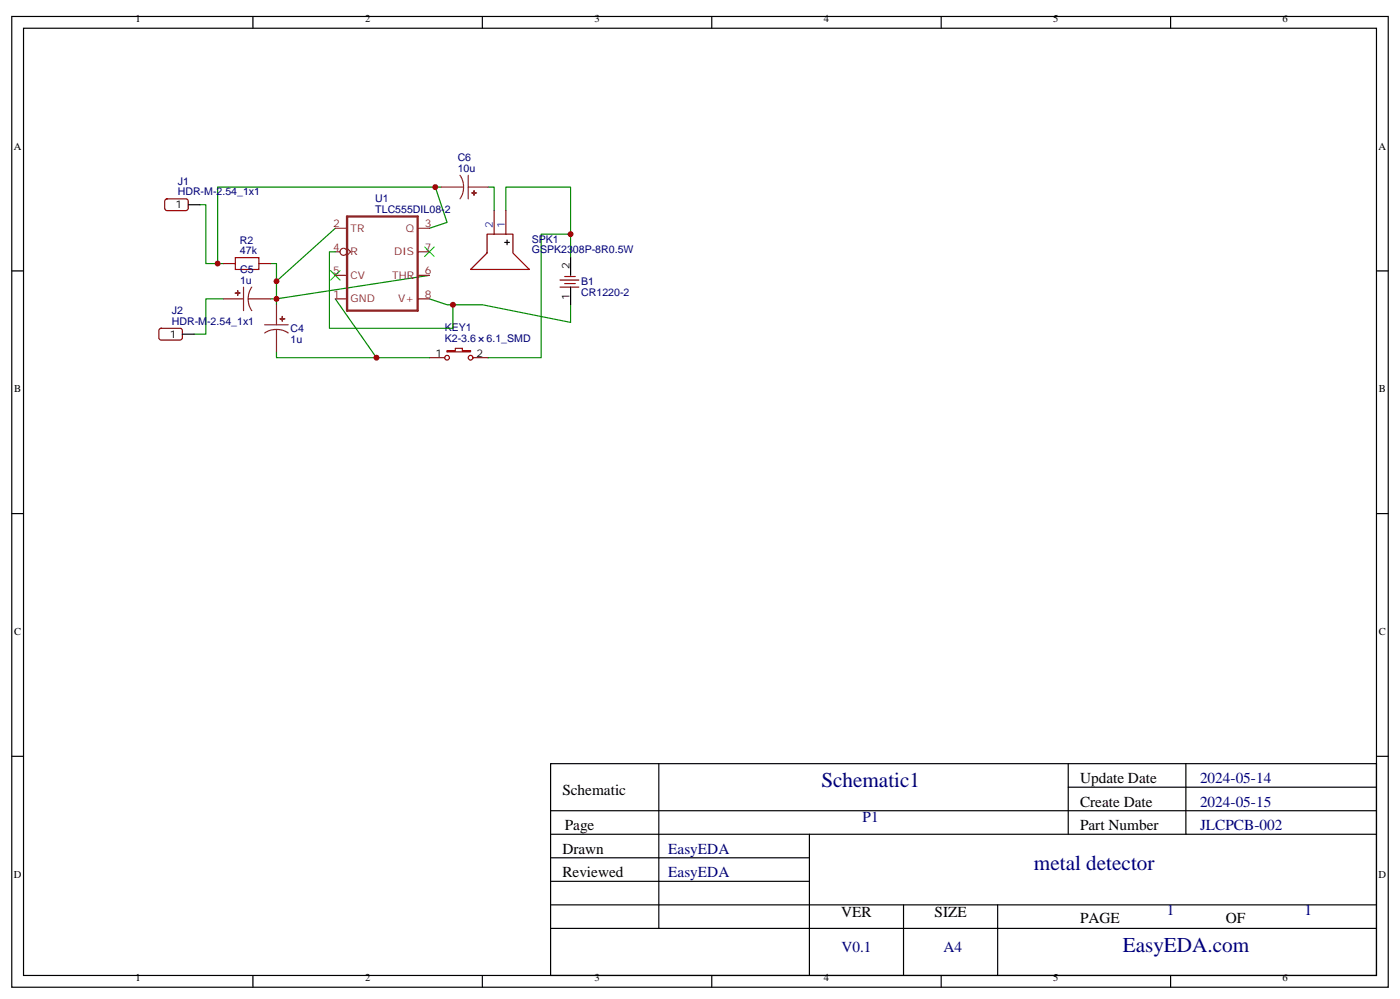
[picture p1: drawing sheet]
<svg xmlns="http://www.w3.org/2000/svg" width="420mm" height="300mm" viewBox="0 0 420 300" stroke-linecap="round" stroke-linejoin="round" font-family="sans-serif">
<g fill="none" stroke="#000" stroke-width=".35">
<path d="M3.5 4.9h412.8v291.1h-412.8zM7.1 8.5h405.6v284h-405.6zM75.8 4.9v3.6M144.6 4.9v3.6M213.4 4.9v3.6M282.2 4.9v3.6M351 4.9v3.6M56.4 61.4h3.6M151.3 72.7h1.5M152 72v1.4M171.1 77.3v5.3M3.5 81.2h3.6"/>
<path d="M171.1 86.1v5.3M412.7 81.2h3.6M54.7 100.2h3.5M3.5 154h3.6M412.7 154h3.6M3.5 226.7h3.6M165.1 229h247.6v63.5h-247.6zM197.6 229v49.3M320.3 229v21.1M320.3 236h92.4M355.6 229v21.1M412.7 226.7h3.6"/>
<path d="M165.1 257.2h77.6M165.1 250.1h247.6M165.1 243.1h247.6M242.7 250.1v42.4M165.1 278.3h247.6M165.1 271.3h247.6M165.1 264.2h77.6M270.9 271.3v21.2M299.2 271.3v21.2M75.8 292.5v3.5M144.6 292.5v3.5M213.4 292.5v3.5"/>
<path d="M282.2 292.5v3.5M351 292.5v3.5"/>
</g>
<path d="M127.4 74.1l2.8 2.8M130.2 74.1l-2.8 2.8M99.1 81.1l2.9 2.9M102 81.1l-2.9 2.9" fill="none" stroke="#0f0" stroke-width=".35"/>
<g fill="none" stroke="#008700" stroke-width=".35">
<path d="M130.5 56.1h-65.2v22.9h1.7M132.3 56.1h-1.8l3.6 10.6-5.3 1.7M146.4 56.1h1.8v7M60 61.4h1.7v17.6h3.6M100.5 68.4l-17.6 15.9v-5.3h-1.8M100.5 75.5h-1.7v22.9h37v-7M151.7 63.1v-7h19.4v14.1h-8.8v37h-15.9M171.1 70.2v7.1M67 89.6h-5.3v10.6h-3.5M82.9 84.3v7.1M100.5 89.6l12.4 17.6h-30v-1.7M128.8 89.6l5.3 1.8h10.5l26.5 5.3v-5.3"/>
<path d="M128.8 82.6l-45.9 7h-1.8M112.9 107.2h15.9"/>
</g>
<path d="M70.6 77.3h7v3.5h-7z" fill="none" stroke="#a10000" stroke-width=".35"/>
<g fill="none" stroke="#870000" stroke-width=".35">
<path d="M49.6 59.8l.5-.2 5.9 .1 .4 .6v2.4l-.7 .4h-5.9l-.4-.7v-2.1zM67 79h3.6M77.6 79h3.5M146 70.2h7.8v5.6l4.9 5h-17.6l4.9-5zM148.2 63.1v7.1M151.7 63.1v7.1M47.9 98.6l.4-.2 5.9 .1 .5 .6-.1 2.4-.6 .5-5.9-.1-.5-.7v-2.1zM167.9 86.1h5.7M167.9 84h5.7M169.3 85h3.2M169.3 82.9h3.2M128.8 107.2h4.5"/>
<path d="M134.1 105.1h2.4v-.7h2.1v.7h2.5v.4h-7zM141.8 107.2h4.6"/>
<circle cx="134.1" cy="107.2" r=".71"/>
<circle cx="141.1" cy="107.2" r=".71"/>
</g>
<g fill="none" stroke="#8c2424" stroke-width=".35">
<path d="M132.3 56.1h6.7M137.9 52.6l.9 1.6 .2 1.9M139 56.1l-.2 1.8-.9 1.7M140.4 56.1h6M140.4 52.6v7M100.5 68.4h3.6M100.5 75.5h1.5M104.1 74.4l1 1.1-1 1.1M125.2 68.4h3.6M125.2 75.5h3.6M67 89.6h6M73 86.1v7"/>
<path d="M74.4 89.6l.3 1.9 .8 1.6M74.4 89.6h6.7M75.5 86.1l-.8 1.7-.3 1.8M79.4 97.4h7M82.9 98.8l-1.8 .2-1.7 .8M82.9 98.8l1.9 .2 1.6 .8M82.9 91.4v6M82.9 98.8v6.7M100.5 89.6h3.6M100.5 82.6h3.6M125.2 89.6h3.6M125.2 82.6h3.6"/>
<circle cx="103" cy="75.5" r="1.06"/>
</g>
<g fill="#8c2424" stroke="#8c2424" stroke-width=".35">
<path d="M84 95.6h1.4z"/>
<path d="M84.6 94.9l.1 1.4z"/>
<path d="M71.3 87.1v1.4z"/>
<path d="M70.6 87.8l1.4 .1z"/>
<path d="M142.1 57.2l.1 1.4z"/>
<path d="M141.5 57.8l1.4 .1z"/>
</g>
<path d="M104.1 64.9h21.1v28.2h-21.1z" fill="none" stroke="#8c2424" stroke-width=".71"/>
<g fill="#c00">
<circle cx="82.9" cy="84.3" r=".88"/>
<circle cx="82.9" cy="89.6" r=".88"/>
<circle cx="130.5" cy="56.1" r=".88"/>
<circle cx="65.3" cy="79" r=".88"/>
<circle cx="112.9" cy="107.2" r=".88"/>
<circle cx="171.1" cy="70.2" r=".88"/>
<circle cx="135.8" cy="91.4" r=".88"/>
</g>
<g font-size="6.3" fill="#000080">
<text x="246.3" y="236">Schematic1</text>
<text x="310" y="260.7">metal detector</text>
<text x="336.7" y="285.4">EasyEDA.com</text>
</g>
<g font-size="4.6">
<text x="168.6" y="238.3">Schematic</text>
<text x="323.8" y="234.8">Update Date</text>
<text x="323.8" y="241.8">Create Date</text>
<text x="169.3" y="248.9">Page</text>
<text x="323.8" y="248.9">Part Number</text>
<text x="168.6" y="255.9">Drawn</text>
<text x="168.6" y="263">Reviewed</text>
<text x="252.3" y="274.8">VER</text>
<text x="280.2" y="274.8">SIZE</text>
<text x="323.8" y="276.8">PAGE</text>
<text x="367.6" y="276.8">OF</text>
</g>
<g font-size="4.6" fill="#000080">
<text x="359.8" y="234.8">2024-05-14</text>
<text x="359.8" y="241.8">2024-05-15</text>
<text x="258.6" y="246.6">P1</text>
<text x="359.8" y="248.9">JLCPCB-002</text>
<text x="200.4" y="255.9">EasyEDA</text>
<text x="200.4" y="263">EasyEDA</text>
<text x="349.9" y="274.5">1</text>
<text x="391.1" y="274.5">1</text>
<text x="252.3" y="285.4">V0.1</text>
<text x="283" y="285.4">A4</text>
</g>
<g font-size="3.2">
<text x="40.7" y="6.7">1</text>
<text x="109.4" y="6.7">2</text>
<text x="178.2" y="6.7">3</text>
<text x="247" y="6.7">4</text>
<text x="315.8" y="6.7">5</text>
<text x="384.6" y="6.7">6</text>
<text x="4.1" y="44.8">A</text>
<text x="413.4" y="44.8">A</text>
<text x="52.7" y="62.4">1</text>
<text x="170.7" y="80.8" transform="rotate(-90 170.7 80.8)">2</text>
<text x="170.7" y="89.9" transform="rotate(-90 170.7 89.9)">1</text>
<text x="50.9" y="101.2">1</text>
<text x="130.6" y="106.9">1</text>
<text x="142.9" y="106.9">2</text>
<text x="4.2" y="117.6">B</text>
<text x="413.5" y="117.6">B</text>
<text x="4.2" y="190.4">C</text>
<text x="413.5" y="190.4">C</text>
<text x="4.1" y="263.1">D</text>
<text x="413.4" y="263.1">D</text>
<text x="40.7" y="294.2">1</text>
<text x="109.4" y="294.2">2</text>
<text x="178.2" y="294.2">3</text>
<text x="247" y="294.2">4</text>
<text x="315.8" y="294.2">5</text>
<text x="384.6" y="294.2">6</text>
</g>
<g font-size="3.2" fill="#000080">
<text x="137.2" y="51.5">10u</text>
<text x="137.2" y="48.3">C6</text>
<text x="53.3" y="58.6">HDR-M-2.54_1x1</text>
<text x="53.3" y="55.4">J1</text>
<text x="112.5" y="63.7">TLC555DIL08-2</text>
<text x="112.5" y="60.6">U1</text>
<text x="72" y="76.2">47k</text>
<text x="72" y="73">R2</text>
<text x="159.5" y="75.9">GSPK2308P-8R0.5W</text>
<text x="159.5" y="72.7">SPK1</text>
<text x="72" y="81.8">C5</text>
<text x="72" y="85">1u</text>
<text x="174.3" y="88.6">CR1220-2</text>
<text x="174.3" y="85.4">B1</text>
<text x="51.5" y="94.2">J2</text>
<text x="51.5" y="97.4">HDR-M-2.54_1x1</text>
<text x="87.1" y="99.5">C4</text>
<text x="133.4" y="99.4">KEY1</text>
<text x="87.1" y="102.7">1u</text>
<text x="133.4" y="102.5">K2-3.6</text>
<text x="145.9" y="102.5">6.1_SMD</text>
</g>
<g font-size="3.2" fill="#8d2323">
<text x="99.9" y="68.1">2</text>
<text x="105.1" y="69.5">TR</text>
<text x="121.7" y="69.5">Q</text>
<text x="127.4" y="68.1">3</text>
<text x="99.9" y="75.1">4</text>
<text x="105.1" y="76.6">R</text>
<text x="118.2" y="76.6">DIS</text>
<text x="127.4" y="75.1">7</text>
<text x="99.9" y="82.2">5</text>
<text x="105.1" y="83.6">CV</text>
<text x="117.6" y="83.6">THR</text>
<text x="127.4" y="82.2">6</text>
<text x="99.9" y="89.3">1</text>
<text x="127.4" y="89.3">8</text>
<text x="105.1" y="90.7">GND</text>
<text x="119.4" y="90.7">V+</text>
</g>
<g font-size="3.2" fill="#00f">
<text x="147.8" y="68.4" transform="rotate(-90 147.8 68.4)">2</text>
<text x="151.3" y="68.4" transform="rotate(-90 151.3 68.4)">1</text>
</g>
</svg>
